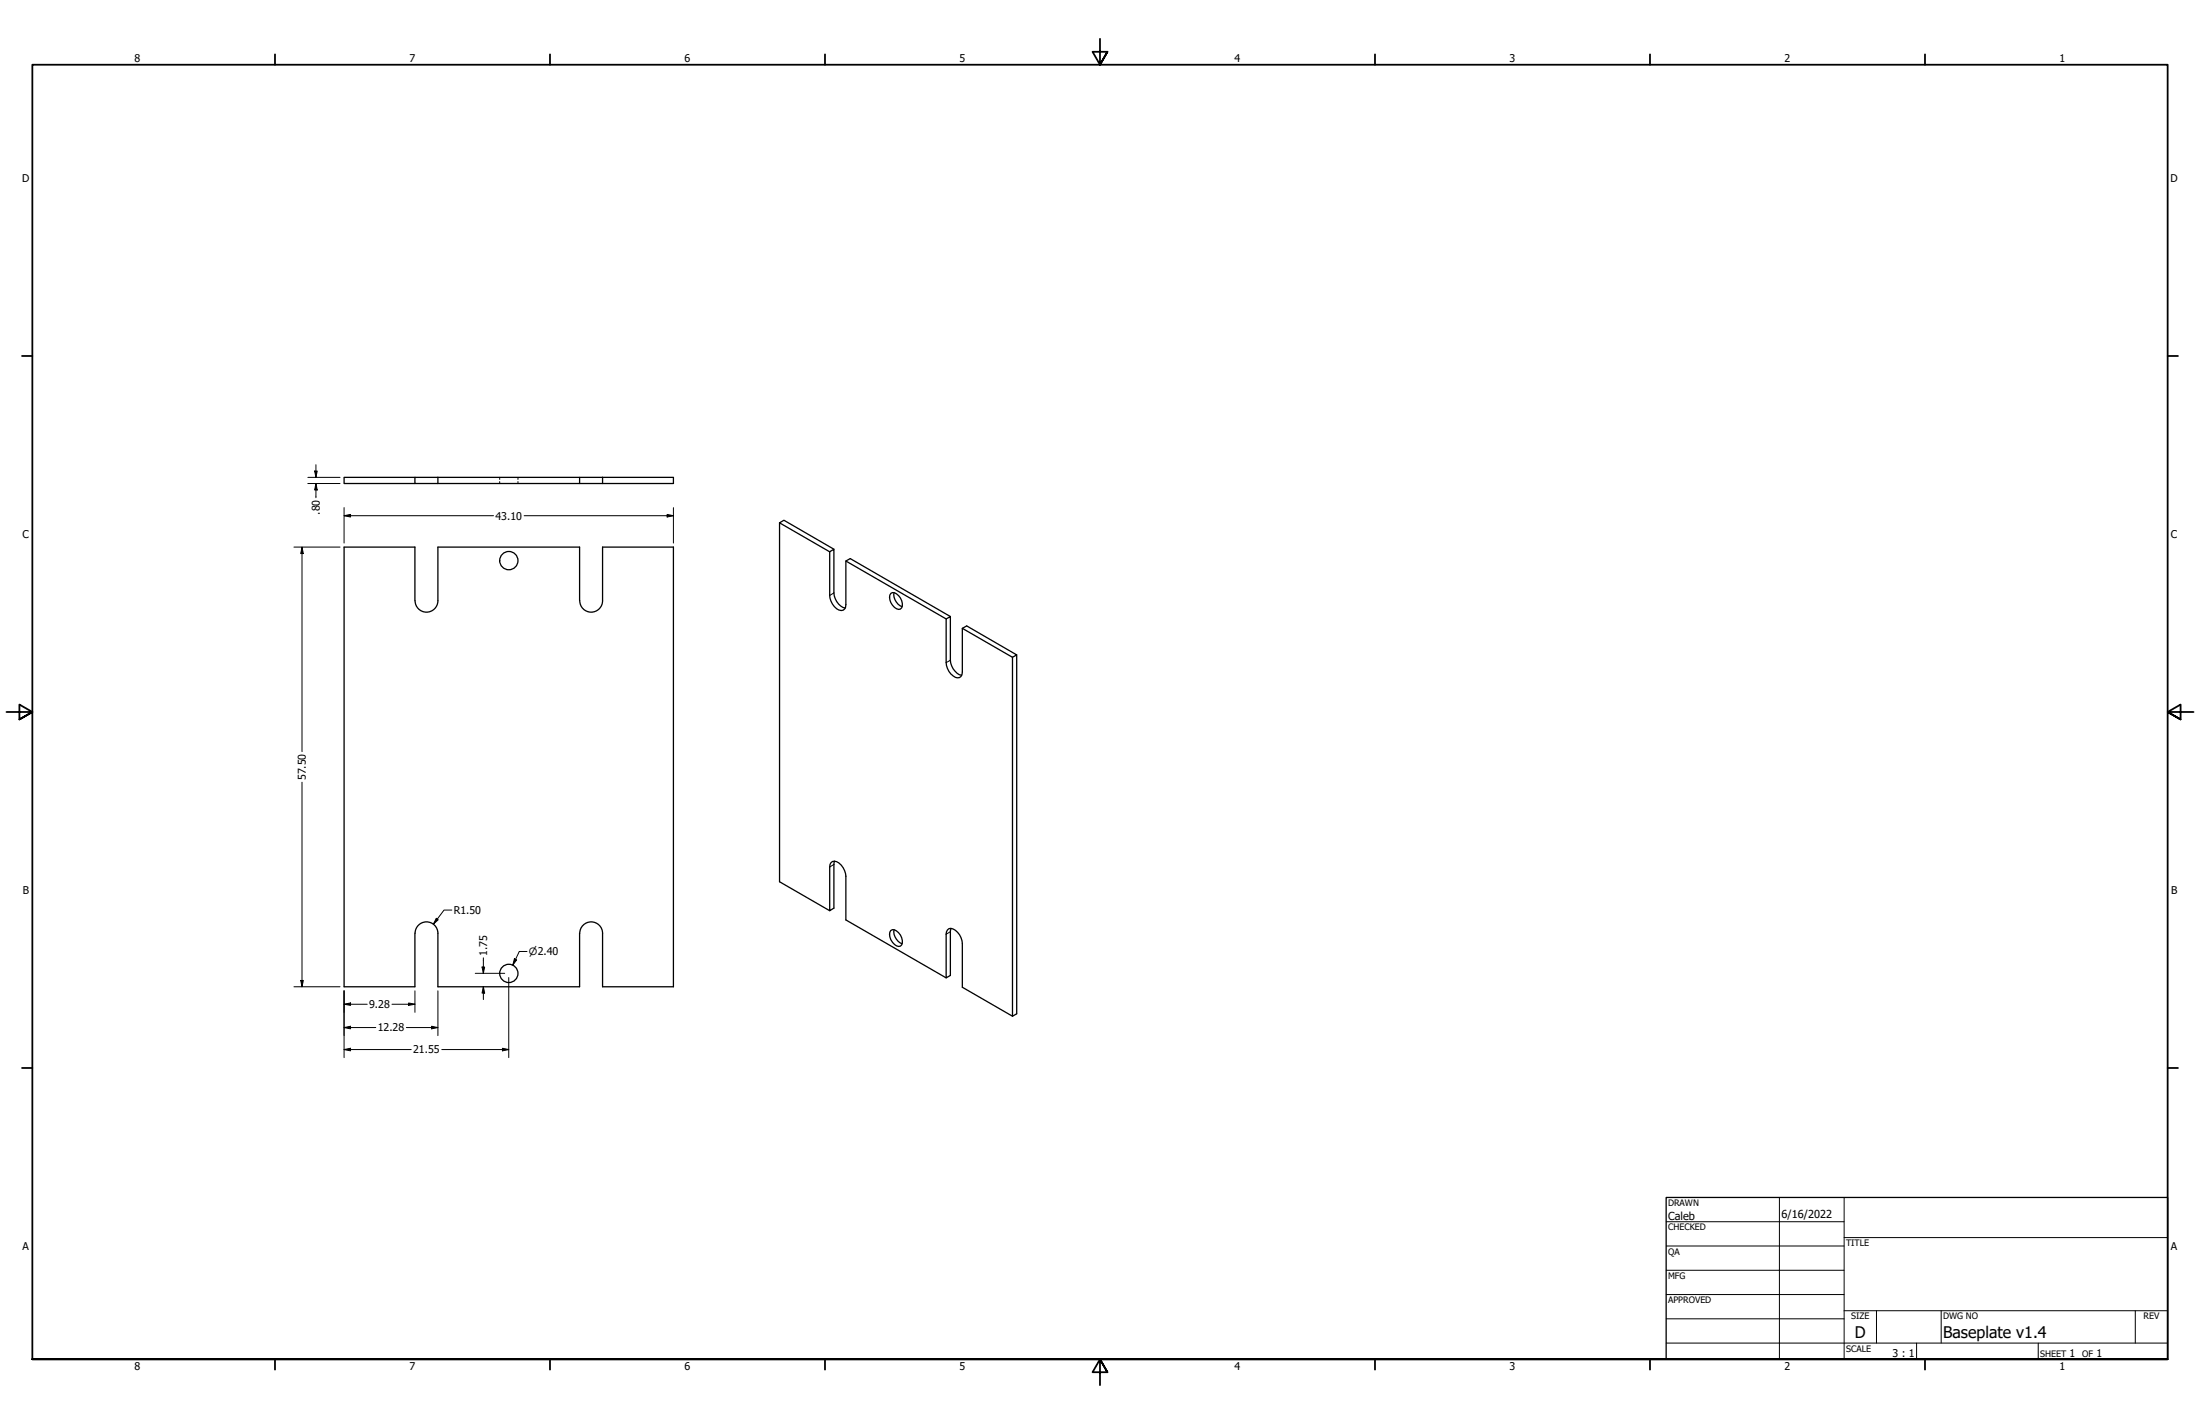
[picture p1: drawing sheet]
<svg xmlns="http://www.w3.org/2000/svg" width="864mm" height="559mm" viewBox="0 0 864 559" stroke-linecap="round" stroke-linejoin="round" font-family="sans-serif">
<!-- layer: Visible (ANSI) -->
<g fill="none" stroke="#000" stroke-width=".51">
<path d="M162.9 187.3h-27.8v2.4h27.8M171.9 187.3h-9v2.4h9M171.9 187.3v2.4M171.9 187.3h55.6M171.9 189.7h55.6M236.5 187.3h-9v2.4h9M236.5 187.3h27.9v2.4h-27.9M236.5 187.3v2.4M306 205.2v140.8l19.7 11.4M327.3 215.5l-19.6-11.3-1.7 1 19.7 11.3M227.5 235.7v-21h-55.6v21a4.5 4.5 0 0 1-4.5 4.5 4.5 4.5 0 0 1-4.5-4.5v-21h-27.8v172.5h27.8v-21a4.5 4.5 0 0 1 4.5-4.4 4.5 4.5 0 0 1 4.5 4.4v21h55.6v-21M227.6 235.7a4.5 4.5 0 0 0 4.5 4.5 4.5 4.5 0 0 0 4.4-4.5v-21h27.9v172.5h-27.9v-21a4.5 4.5 0 0 0-4.5-4.4 4.5 4.5 0 0 0-4.4 4.4"/>
<path d="M331.8 238.6a6.4 6.4 0 0 1-4.5-5.9v-17.2l-1.6 1v17.2a6.4 6.4 0 0 0 4.5 5.9 1.91 1.91 0 0 0 1.8-2.3v-17.1l1.8-1 39.3 22.7M332 220.2l39.4 22.7M349.7 232.9a2.25 2.25 0 0 1 3 .8 3.8 3.8 0 0 1 .7 5.3 4.3 4.3 0 0 1-4.2-4.6zM351 232.6a5.1 5.1 0 0 0 3.1 5.5M377.8 246.6l19.6 11.3 1.7-.9-19.6-11.4-1.7 1v17.1a2.01 2.01 0 0 1-1.2 2.2 2.01 2.01 0 0 1-2.5-.7 6.9 6.9 0 0 1-2.7-5.2v-17.1l1.7-1v17.2a6.4 6.4 0 0 0 4.4 5.9M397.4 257.9v140.9M399.1 257v140.8l-1.7 1-19.6-11.4v-17.1a6.4 6.4 0 0 0-4.5-6 1.99 1.99 0 0 0-1.9 2.3v17.1l1.7-.9v-17.2l.2-1.2M327.6 337.9l-.3 1.3v17.2l-1.6 1v-17.2a2.04 2.04 0 0 1 1.2-2.2 2.04 2.04 0 0 1 2.4 .6 7.2 7.2 0 0 1 2.7 5.3v17.1l39.4 22.7M349.7 365.1a2.25 2.25 0 0 1 3 .9 3.8 3.8 0 0 1 .7 5.3 4.3 4.3 0 0 1-4.2-4.7zM351 364.9a5.1 5.1 0 0 0 3.1 5.4"/>
<circle cx="199.7" cy="220" r="3.6"/>
<circle cx="199.7" cy="382" r="3.6"/>
</g>
<!-- layer: Hidden (ANSI) -->
<path d="M196.2 187.3v.9M196.2 189v.7M203.3 187.3v.9M203.3 189v.7" fill="none" stroke="#000" stroke-width=".39"/>
<!-- layer: Visible Narrow (ANSI) -->
<path d="M327.3 232.7l-1.6 1M373.1 259.1l-1.7 .9M327.3 339.2l-1.6 1M373.1 365.6l-1.7 1" fill="none" stroke="#000" stroke-width=".39"/>
<!-- layer: Border (ANSI) -->
<g fill="none" stroke="#000" stroke-width=".7">
<path d="M431.8 15.2v10.2l-2.9-5.1h5.8l-2.9 5.1 2.9-5.1M107.9 21.3v4.1M215.9 21.3v4.1M323.8 21.3v4.1M539.8 21.3v4.1M647.7 21.3v4.1M755.6 21.3v4.1M8.6 139.7h4.1M850.9 139.7h4.1M2.5 279.4h10.2l-5.1-2.9v5.8l5.1-2.9-5.1 2.9M861.1 279.4h-10.2l5.1-2.9v5.8l-5.1-2.9 5.1 2.9M8.6 419.1h4.1"/>
<path d="M850.9 419.1h4.1M12.7 533.4v-508h838.2v508h-838.2h838.2M107.9 533.4v4.1M215.9 533.4v4.1M323.8 533.4v4.1M434.7 538.5l-2.9-5.1 2.9 5.1h-5.8l2.9-5.1v10.2M539.8 533.4v4.1M647.7 533.4v4.1M755.6 533.4v4.1"/>
</g>
<!-- layer: Title (ANSI) -->
<g fill="none" stroke="#000" stroke-width=".39">
<path d="M654 479.4h69.9M698.5 469.9v63.5M723.9 469.9v63.5M654 488.9h69.9M654 498.5h69.9M723.9 485.6h127M654 508h69.9M654 517.5h69.9M723.9 514.3h127M736.6 514.3v12.7M762 514.3v12.7M838.2 514.3v12.7"/>
<path d="M654 527h196.9M752.3 527v6.4M800.1 527v6.4"/>
</g>
<path d="M654 469.9h196.9v63.5h-196.9z" fill="none" stroke="#000" stroke-width=".51"/>
<!-- layer: Dimension (ANSI) -->
<g fill="none" stroke="#000" stroke-width=".39">
<path d="M120.8 189.7h12.7M120.8 187.3h12.7M123.5 184.8h1l-.5 2.5zM124 189.7l.5 2.6h-1zM124 182.4v4.9M124 189.7v5.6M135.1 199.2v13.9M264.4 199.2v13.9M115.4 214.7h18.1M118.6 214.7l.5 2.5h-1.1zM118.6 214.7v80.3M135.1 202.4l2.5-.5v1z"/>
<path d="M135.1 202.4h58.6M205.7 202.4h58.7M261.9 201.9l2.5 .5-2.5 .5zM118.6 307v80.2M177.4 357.1h-3.1l-4.2 5.5M171.3 360.4l.7 .5-1.9 1.7zM189.2 379.5h1l-.5 2.5zM189.7 375.9v6.1M201.9 376.2l.9 .5-1.5 2zM206.9 373.4h-3.1l-2.5 5.3M115.4 387.2h18.1M118 384.7h1.1l-.5 2.5z"/>
<path d="M135.1 394.1l2.5-.5v.9zM135.1 388.8v26.2M135.1 394.1h9M153.9 394.1h9M160.4 393.6l2.5 .5-2.5 .4zM162.9 388.8v8.5M171.9 388.8v17.6M186.6 382h11.5M189.7 387.2l.5 2.5h-1zM189.7 387.2v5M199.7 383.6v31.4M135.1 403.2l2.5-.5v1z"/>
<path d="M135.1 411.9l2.5-.5v1zM135.1 403.2h12.4M135.1 411.9h26.3M159.5 403.2h12.4M169.4 402.7l2.5 .5-2.5 .5zM173.4 411.9h26.3M197.2 411.4l2.5 .5-2.5 .5z"/>
</g>
<g fill="#000">
<path d="M123.5 184.8h1l-.5 2.5z" fill-rule="evenodd"/>
<path d="M124 189.7l.5 2.6h-1z" fill-rule="evenodd"/>
<path d="M118.6 214.7l.5 2.5h-1.1z" fill-rule="evenodd"/>
<path d="M135.1 202.4l2.5-.5v1z" fill-rule="evenodd"/>
<path d="M261.9 201.9l2.5 .5-2.5 .5z" fill-rule="evenodd"/>
<path d="M171.3 360.4l.7 .5-1.9 1.7z" fill-rule="evenodd"/>
<path d="M189.2 379.5h1l-.5 2.5z" fill-rule="evenodd"/>
<path d="M201.9 376.2l.9 .5-1.5 2z" fill-rule="evenodd"/>
<path d="M118 384.7h1.1l-.5 2.5z" fill-rule="evenodd"/>
<path d="M135.1 394.1l2.5-.5v.9z" fill-rule="evenodd"/>
<path d="M160.4 393.6l2.5 .5-2.5 .4z" fill-rule="evenodd"/>
<path d="M189.7 387.2l.5 2.5h-1z" fill-rule="evenodd"/>
<path d="M135.1 403.2l2.5-.5v1z" fill-rule="evenodd"/>
<path d="M135.1 411.9l2.5-.5v1z" fill-rule="evenodd"/>
<path d="M169.4 402.7l2.5 .5-2.5 .5z" fill-rule="evenodd"/>
<path d="M197.2 411.4l2.5 .5-2.5 .5z" fill-rule="evenodd"/>
</g>
<g font-size="6.3">
<text x="728.1" y="524.9">D</text>
<text x="762.8" y="525">Baseplate v1.4</text>
</g>
<g font-size="4.3">
<text x="654.8" y="478.6">Caleb</text>
<text x="699.3" y="478">6/16/2022</text>
</g>
<g font-size="4.2">
<text x="52.8" y="24.4">8</text>
<text x="160.8" y="24.4">7</text>
<text x="268.7" y="24.4">6</text>
<text x="376.7" y="24.4">5</text>
<text x="484.6" y="24.4">4</text>
<text x="592.6" y="24.4">3</text>
<text x="700.5" y="24.4">2</text>
<text x="808.5" y="24.4">1</text>
<text x="8.8" y="71.4">D</text>
<text x="852" y="71.4">D</text>
<text x="125.5" y="201.9" transform="rotate(-90 125.5 201.9)">.80</text>
<text x="194.5" y="203.9">43.10</text>
<text x="8.9" y="211.1">C</text>
<text x="852.2" y="211.1">C</text>
<text x="120.1" y="306.2" transform="rotate(-90 120.1 306.2)">57.50</text>
<text x="9" y="350.8">B</text>
<text x="852.2" y="350.8">B</text>
<text x="178.1" y="358.6">R1.50</text>
<text x="191.2" y="375" transform="rotate(-90 191.2 375)">1.75</text>
<text x="144.9" y="395.6">9.28</text>
<text x="148.3" y="404.7">12.28</text>
<text x="162.2" y="413.4">21.55</text>
<text x="8.9" y="490.5">A</text>
<text x="852.2" y="490.5">A</text>
<text x="742.9" y="532.6">3 : 1</text>
<text x="812.4" y="532.6">1</text>
<text x="823" y="532.6">1</text>
<text x="52.8" y="537.5">8</text>
<text x="160.8" y="537.5">7</text>
<text x="268.7" y="537.5">6</text>
<text x="376.7" y="537.5">5</text>
<text x="484.6" y="537.5">4</text>
<text x="592.6" y="537.5">3</text>
<text x="700.5" y="537.5">2</text>
<text x="808.5" y="537.5">1</text>
</g>
<text font-size="3.9" x="207.6" y="374.8">⌀2.40</text>
<g font-size="3.5">
<text x="654.8" y="473.2">DRAWN</text>
<text x="654.8" y="482.8">CHECKED</text>
<text x="724.7" y="488.9">TITLE</text>
<text x="654.8" y="492.3">QA</text>
<text x="654.8" y="501.8">MFG</text>
<text x="654.8" y="511.4">APPROVED</text>
<text x="726.7" y="517.7">SIZE</text>
<text x="762.8" y="517.7">DWG NO</text>
<text x="841.4" y="517.7">REV</text>
<text x="724.7" y="530.4">SCALE</text>
<text x="800.9" y="532.6">SHEET</text>
<text x="817.4" y="532.6">OF</text>
</g>
</svg>
